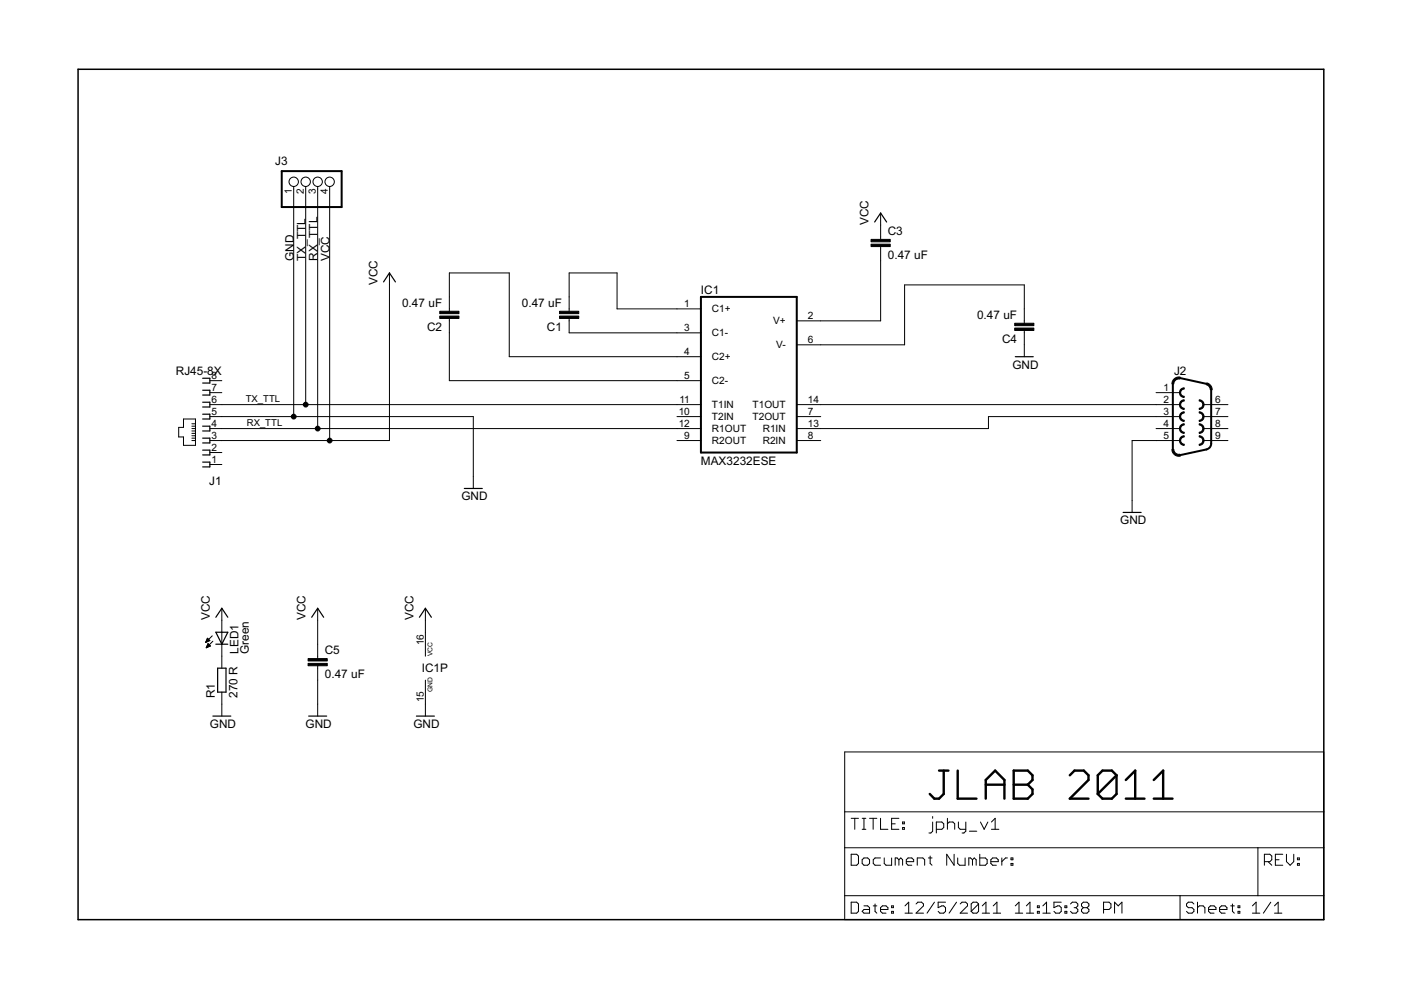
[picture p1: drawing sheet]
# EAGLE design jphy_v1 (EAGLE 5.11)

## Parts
C1  0.47 uF  C-EUC1206  [C1206]
C2  0.47 uF  C-EUC1206  [C1206]
C3  0.47 uF  C-EUC1206  [C1206]
C4  0.47 uF  C-EUC1206  [C1206]
C5  0.47 uF  C-EUC1206  [C1206]
IC1  MAX3232ESE  [SO16]
J1  RJ45-8X  [RJ45-NO-SHIELD]
J2  F09D  [F09D]
J3  PINHD-1X4  [1X04]
LED1  Green  LED3MM  [LED3MM]
R1  270 R  R-EU_0207/10  [0207/10]

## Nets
GND [power]: C4.1 C5.2 IC1.15(GND) J1.5 J2.5 J3.1 R1.1
N$1: LED1.K(C) R1.2
N$2: C3.2 IC1.2(V+)
N$3: C4.2 IC1.6(V-)
N$4: C1.1 IC1.3(C1-)
N$5: C1.2 IC1.1(C1+)
N$6: C2.1 IC1.5(C2-)
N$7: C2.2 IC1.4(C2+)
N$10: IC1.14(T1OUT) J2.2
N$11: IC1.13(R1IN) J2.3
RX_TTL: IC1.12(R1OUT) J1.4 J3.3
TX_TTL: IC1.11(T1IN) J1.6 J3.2
VCC [power]: C3.1 C5.1 IC1.16(VCC) J1.3 J3.4 LED1.A
Unconnected: IC1.7(T2OUT) IC1.8(R2IN) IC1.9(R2OUT) IC1.10(T2IN) J1.1 J1.2 J1.7 J1.8 J2.1 J2.4 J2.6 J2.7 J2.8 J2.9

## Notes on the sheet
- JLAB 2011
